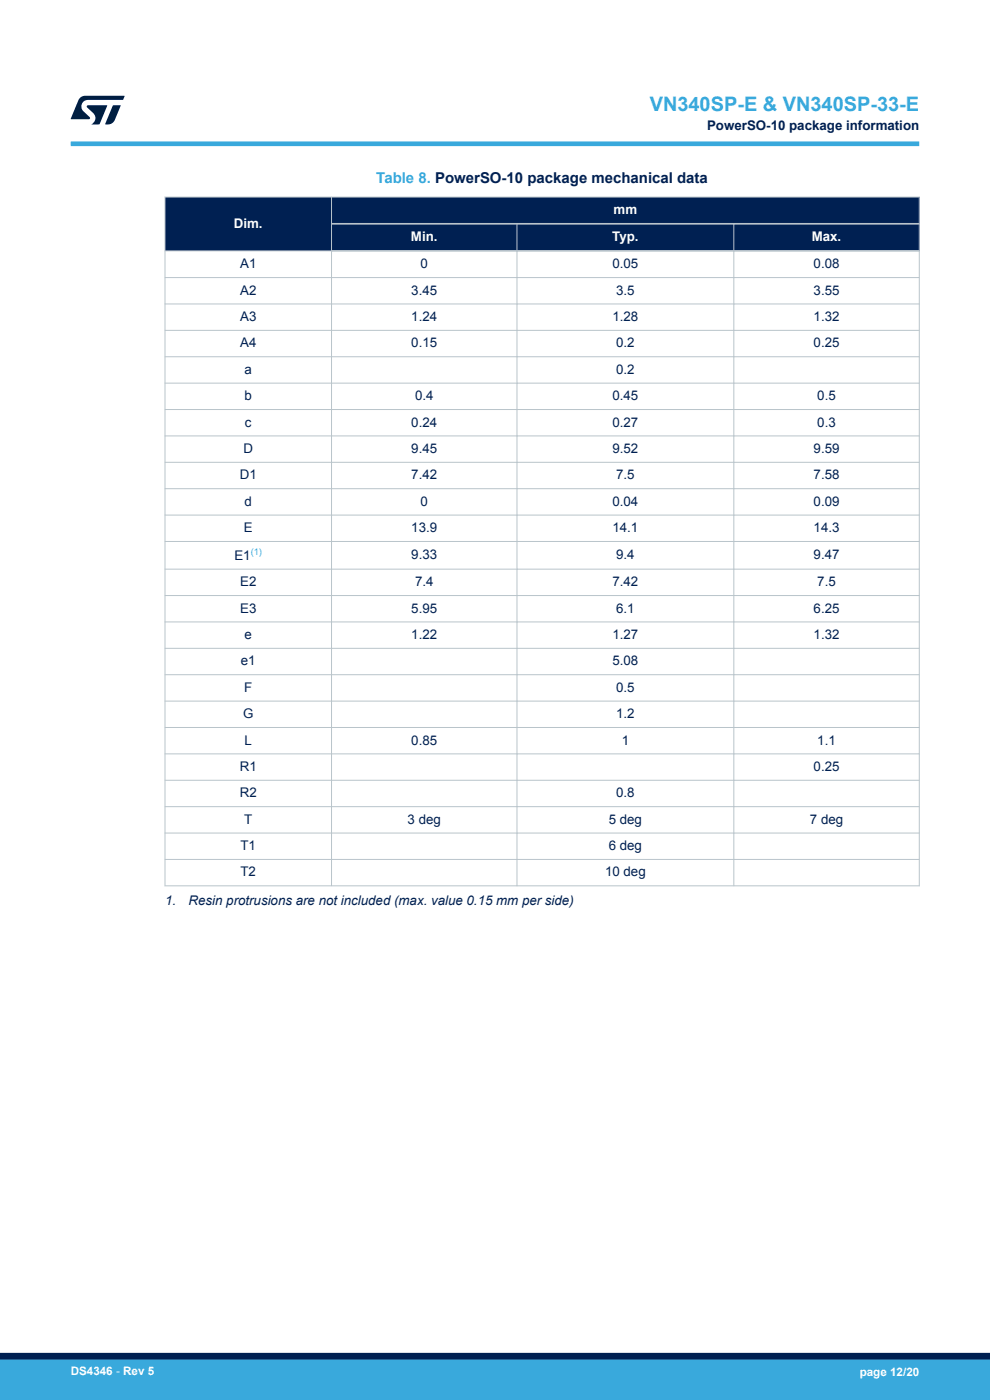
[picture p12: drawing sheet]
<svg xmlns="http://www.w3.org/2000/svg" width="210mm" height="297mm" viewBox="0 0 210 297" stroke-linecap="round" stroke-linejoin="round" font-family="sans-serif">
<g fill="#002052">
<path d="M35 41.8h160v11.4h-160z" fill-rule="evenodd"/>
<path d="M35 41.8h160v5.7h-160z" fill-rule="evenodd"/>
<path d="M35.1 41.9h35.1v11.2h-35.1z" fill-rule="evenodd"/>
<path d="M70.4 47.7h39.2v5.3h-39.2z" fill-rule="evenodd"/>
<path d="M109.8 47.7h45.8v5.3h-45.8z" fill-rule="evenodd"/>
<path d="M155.8 47.7h39.1v5.3h-39.1z" fill-rule="evenodd"/>
</g>
<g fill="none" stroke="#b9c4ca" stroke-width=".21">
<path d="M34.9 41.8h160.2M34.9 53.2h35.5M34.9 58.9h160.2M35 41.7v146.3M70.3 41.7v146.3M109.7 47.5v140.5M155.7 47.5v140.5M195 41.7v146.3M34.9 64.5h160.2M34.9 70.1h160.2M34.9 75.7h160.2M34.9 81.3h160.2"/>
<path d="M34.9 86.9h160.2M34.9 92.5h160.2M34.9 98.1h160.2M34.9 103.7h160.2M34.9 109.3h160.2M34.9 114.9h160.2M34.9 120.7h160.2M34.9 126.3h160.2M34.9 131.9h160.2M34.9 137.5h160.2M34.9 143.1h160.2M34.9 148.7h160.2"/>
<path d="M34.9 154.3h160.2M34.9 159.9h160.2M34.9 165.5h160.2M34.9 171.1h160.2M34.9 176.7h160.2M34.9 182.3h160.2M34.9 187.9h160.2"/>
</g>
<path d="M70.3 47.5h124.8M70.3 53.2h124.8" fill="none" stroke="#b9c4ca" stroke-width=".35"/>
<path d="M15 30.5h180" fill="none" stroke="#39a9dc" stroke-width="1"/>
<g fill="#001e41">
<path d="M17.1 20.7l.9-.4 8.4 .1-.3 .8h-7.4a1.4 1.4 0 0 0-1.3 .8 1.4 1.4 0 0 0 .2 1.5l1.4 1.3v.4l-4 .1 1.6-4.1z"/>
<path d="M24 22.4h1.6l-1.3 3.1a1.54 1.54 0 0 1-1.4 .9l-.6-.1z"/>
<path d="M18.5 22.4h4.2l-1.6 4h-1.7a1.48 1.48 0 0 0 .4-2.4l-1.3-1.2z"/>
</g>
<g fill="#39a9dc">
<path d="M0 288.4h210v8.6h-210z" fill-rule="evenodd"/>
<path d="M-.1 288.4h210.2v4.4h-210.2z" fill-rule="evenodd"/>
</g>
<path d="M0 287.7h210" fill="none" stroke="#002052" stroke-width="1.4"/>
<text font-size="4.2" fill="#39a9dc" x="137.8" y="23.5">VN340SP-E &amp; VN340SP-33-E</text>
<text font-size="3.2" fill="#39a9dc" x="79.8" y="38.8">Table 8. PowerSO-10 package mechanical data</text>
<g font-size="2.8" fill="#002052">
<text x="150" y="27.5">PowerSO-10 package information</text>
<text x="50.9" y="56.9">A1</text>
<text x="89.2" y="56.9">0</text>
<text x="129.9" y="56.9">0.05</text>
<text x="172.6" y="56.9">0.08</text>
<text x="50.9" y="62.5">A2</text>
<text x="87.2" y="62.5">3.45</text>
<text x="130.7" y="62.5">3.5</text>
<text x="172.6" y="62.5">3.55</text>
<text x="50.9" y="68.1">A3</text>
<text x="87.2" y="68.1">1.24</text>
<text x="129.9" y="68.1">1.28</text>
<text x="172.6" y="68.1">1.32</text>
<text x="50.9" y="73.7">A4</text>
<text x="87.2" y="73.7">0.15</text>
<text x="130.7" y="73.7">0.2</text>
<text x="172.6" y="73.7">0.25</text>
<text x="51.9" y="79.3">a</text>
<text x="130.7" y="79.3">0.2</text>
<text x="51.9" y="84.9">b</text>
<text x="88" y="84.9">0.4</text>
<text x="129.9" y="84.9">0.45</text>
<text x="173.4" y="84.9">0.5</text>
<text x="52" y="90.5">c</text>
<text x="87.2" y="90.5">0.24</text>
<text x="129.9" y="90.5">0.27</text>
<text x="173.4" y="90.5">0.3</text>
<text x="50.9" y="101.7">D1</text>
<text x="51.6" y="96.1">D</text>
<text x="87.2" y="96.1">9.45</text>
<text x="87.2" y="101.7">7.42</text>
<text x="129.9" y="96.1">9.52</text>
<text x="130.7" y="101.7">7.5</text>
<text x="172.6" y="96.1">9.59</text>
<text x="172.6" y="101.7">7.58</text>
<text x="51.9" y="107.3">d</text>
<text x="89.2" y="107.3">0</text>
<text x="129.9" y="107.3">0.04</text>
<text x="172.6" y="107.3">0.09</text>
<text x="51.7" y="112.9">E</text>
<text x="87.2" y="112.9">13.9</text>
<text x="129.9" y="112.9">14.1</text>
<text x="172.6" y="112.9">14.3</text>
<text x="49.7" y="118.8">E1</text>
<text x="87.2" y="118.6">9.33</text>
<text x="130.7" y="118.6">9.4</text>
<text x="172.6" y="118.6">9.47</text>
<text x="50.9" y="124.4">E2</text>
<text x="88" y="124.4">7.4</text>
<text x="129.9" y="124.4">7.42</text>
<text x="173.4" y="124.4">7.5</text>
<text x="50.9" y="130">E3</text>
<text x="87.2" y="130">5.95</text>
<text x="130.7" y="130">6.1</text>
<text x="172.6" y="130">6.25</text>
<text x="51.9" y="135.6">e</text>
<text x="87.2" y="135.6">1.22</text>
<text x="129.9" y="135.6">1.27</text>
<text x="172.6" y="135.6">1.32</text>
<text x="51.1" y="141.1">e1</text>
<text x="129.9" y="141.1">5.08</text>
<text x="51.8" y="146.7">F</text>
<text x="130.7" y="146.7">0.5</text>
<text x="51.6" y="152.3">G</text>
<text x="130.7" y="152.3">1.2</text>
<text x="51.9" y="157.9">L</text>
<text x="87.2" y="157.9">0.85</text>
<text x="131.9" y="157.9">1</text>
<text x="173.4" y="157.9">1.1</text>
<text x="50.9" y="163.5">R1</text>
<text x="172.6" y="163.5">0.25</text>
<text x="50.9" y="169.1">R2</text>
<text x="130.7" y="169.1">0.8</text>
<text x="51.8" y="174.7">T</text>
<text x="86.5" y="174.7">3 deg</text>
<text x="129.1" y="174.7">5 deg</text>
<text x="171.8" y="174.7">7 deg</text>
<text x="51" y="180.3">T1</text>
<text x="51" y="185.9">T2</text>
<text x="128.3" y="185.9">10 deg</text>
<text x="129.1" y="180.3">6 deg</text>
<text x="35" y="192">1.</text>
<text x="40" y="192">Resin protrusions are not included (max. value 0.15 mm per side)</text>
</g>
<g font-size="2.8" fill="#fff">
<text x="130.2" y="45.4">mm</text>
<text x="49.6" y="48.3">Dim.</text>
<text x="87.2" y="51.2">Min.</text>
<text x="129.9" y="51.2">Typ.</text>
<text x="172.2" y="51.2">Max.</text>
</g>
<g font-size="2.5" fill="#fff">
<text x="15" y="291.6">DS4346 - Rev 5</text>
<text x="182.4" y="291.9">page 12/20</text>
</g>
<text font-size="2" fill="#39a9dc" x="53.2" y="117.8">(1)</text>
</svg>
